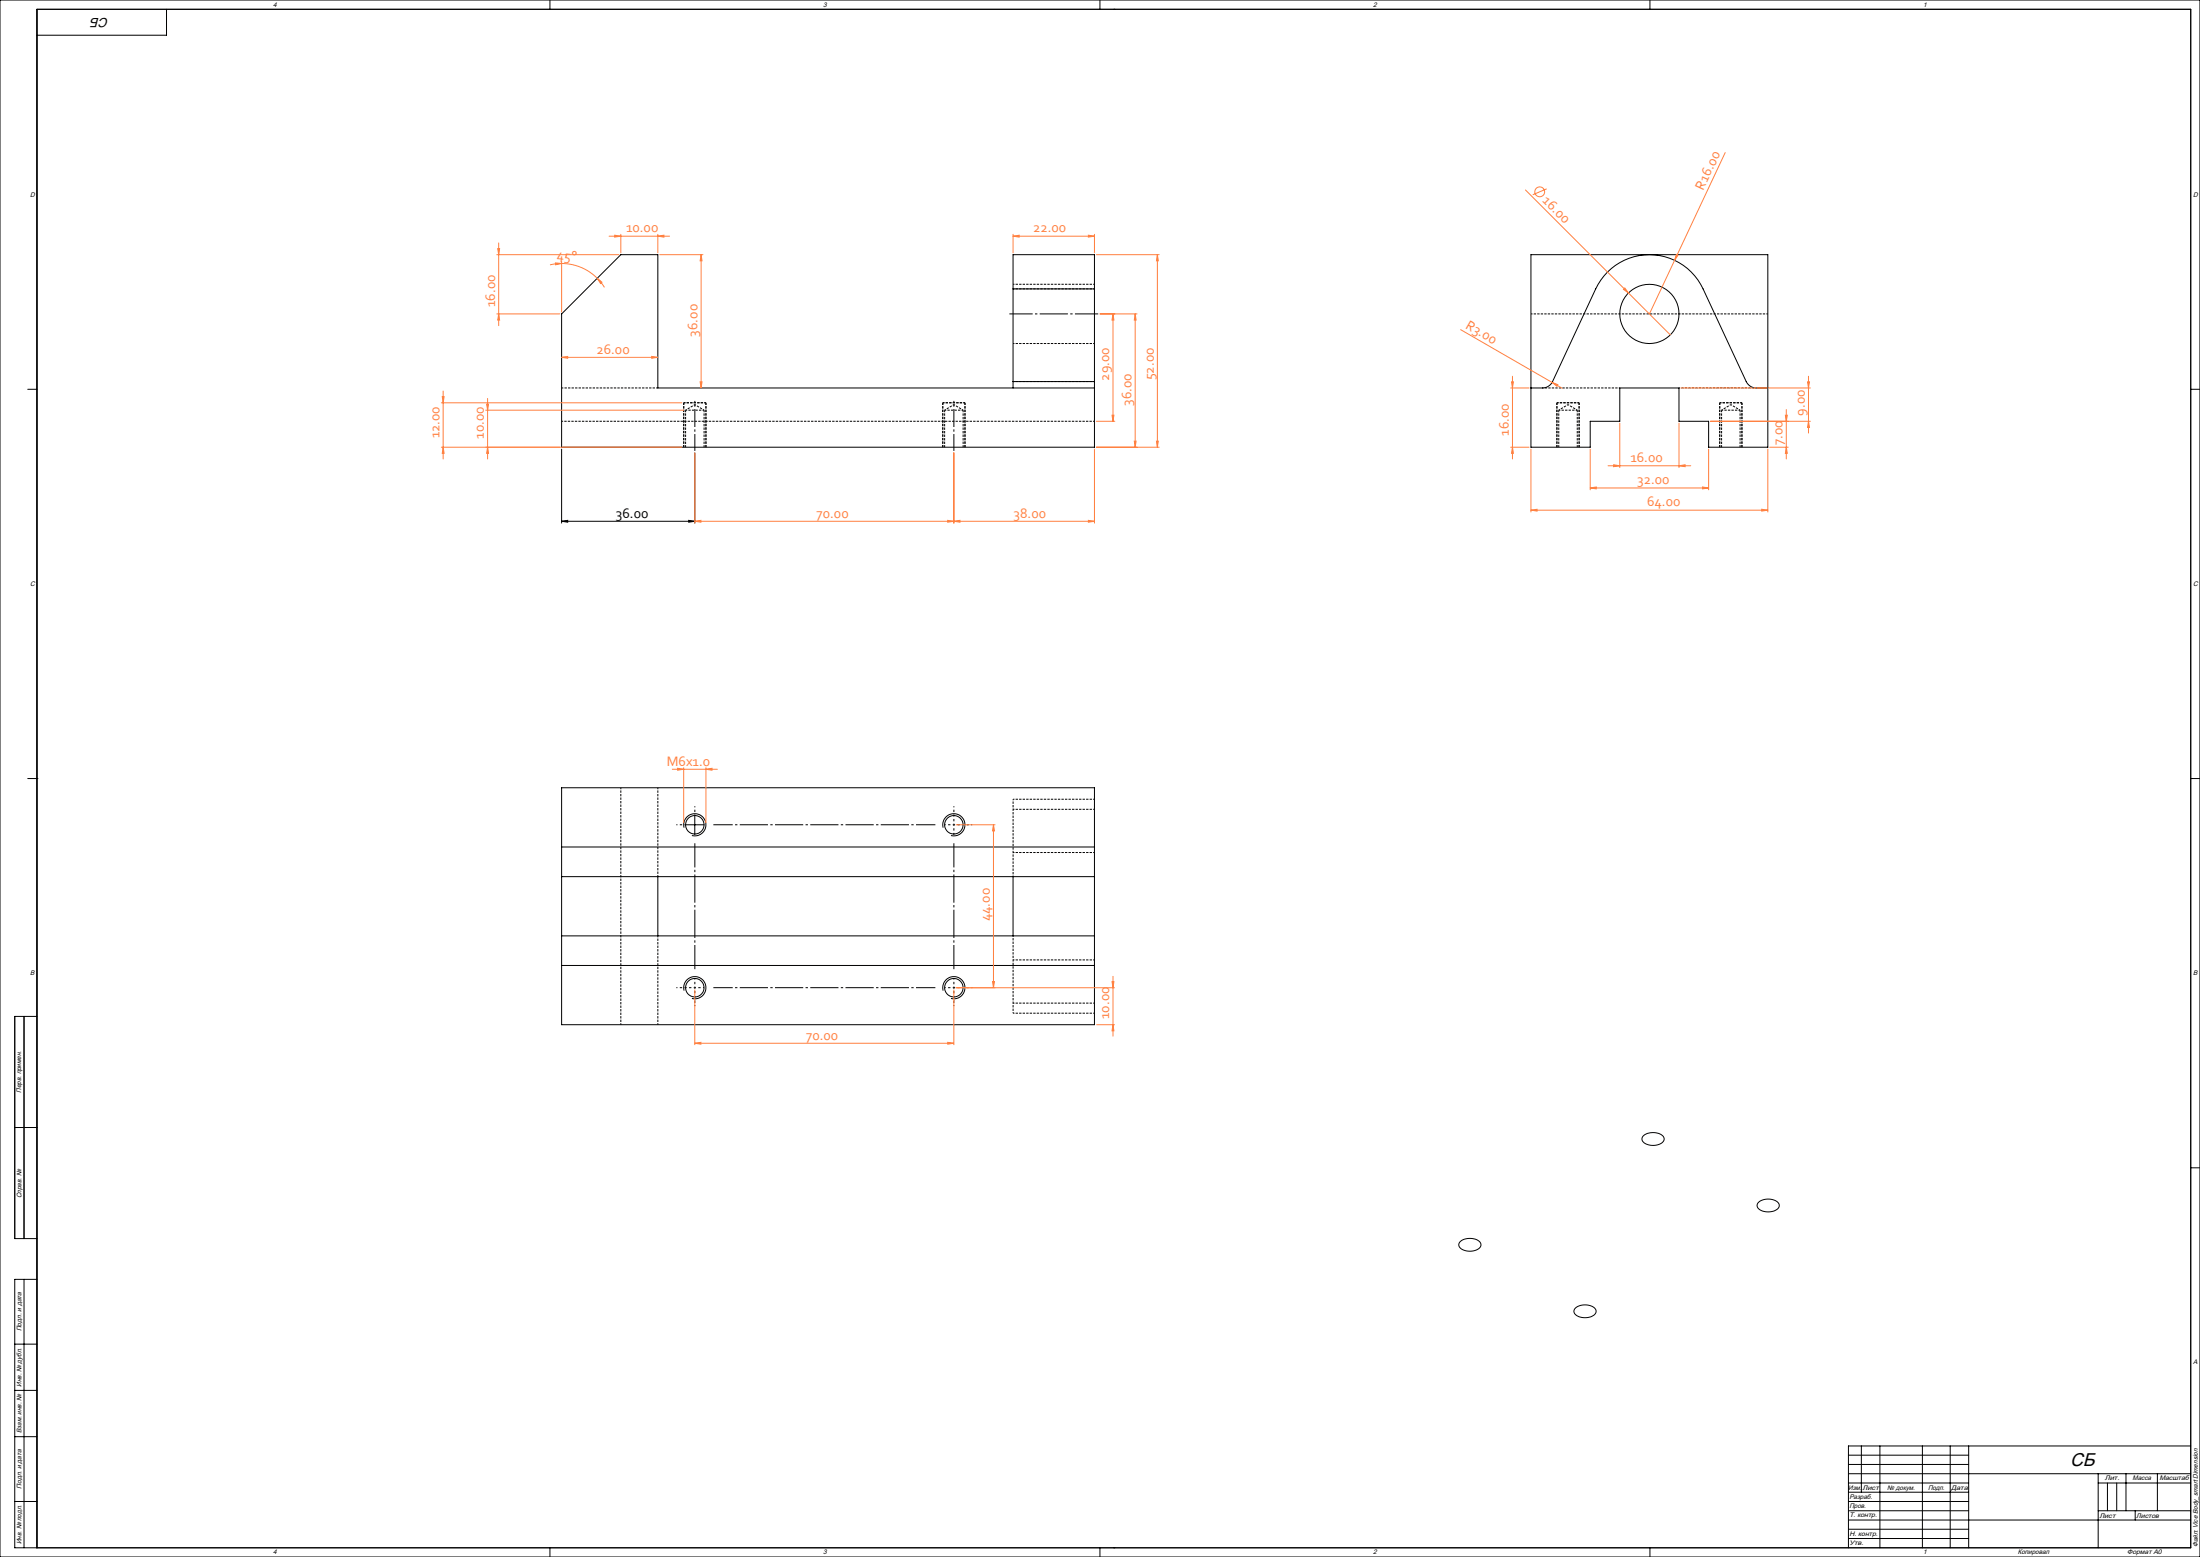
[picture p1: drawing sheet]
<svg xmlns="http://www.w3.org/2000/svg" width="1189mm" height="841mm" viewBox="0 0 1189 841" stroke-linecap="round" stroke-linejoin="round" font-family="sans-serif">
<path d="M356 210h-52M382 218h-12M522 218h-12M853 218h-12M941 218h-12M381 222h-10M521 222h-10M852 222h-10M940 222h-10M356 425v48M356 505v48" fill="none" stroke="#000" stroke-width=".54" stroke-dasharray="1.3 .6" stroke-dashoffset=".4" stroke-linecap="butt"/>
<g fill="none" stroke="#000" stroke-width=".54" stroke-dasharray="1.3 .6" stroke-dashoffset=".5" stroke-linecap="butt">
<path d="M592 156h-44M592 154h-44M827 170h128M548 186h44M592 206h-44M592 228h-288M548 437h44M592 432h-44M592 460h-44M592 518h-44M336 553v-128M548 547h44"/>
<path d="M592 542h-44"/>
</g>
<path d="M371 222v20M511 222v20M842 222v20M930 222v20M381 242v-20M521 242v-20M852 242v-20M940 242v-20" fill="none" stroke="#000" stroke-width=".54" stroke-dasharray="1.3 .6" stroke-dashoffset=".2" stroke-linecap="butt"/>
<path d="M376 219l-5 3M516 219l-5 3M847 219l-5 3M935 219l-5 3M381 222l-5-3M521 222l-5-3M852 222l-5-3M940 222l-5-3" fill="none" stroke="#000" stroke-width=".54" stroke-dasharray="1.3 .6" stroke-dashoffset=".6" stroke-linecap="butt"/>
<g fill="none" stroke="#000" stroke-width=".54">
<path d="M0 0h1189v841h-1189zM90 5v14h-70M297 0v5M594 0v5M602 5h.1M892 0v5M827 138h128v104h-32v-14h-16v-18h-32v18h-16v14h-32zM548 156v-18h44v18M548 156h44M548 156v50M592 156v50M304 170l32-32h20v72h236v32h-288z"/>
<path d="M15 210h5M548 206v4M548 206h44M592 206v4M827 210h7a6 6 0 0 0 5-4l23-50a32 32 0 0 1 29-18 32 32 0 0 1 29 18l24 50a6 6 0 0 0 5 4h6M1184 210h5M304 243v40M375 245v38M304 282l3-1v1zM304 282h71M372 281l3 1h-3zM15 421h5"/>
<path d="M20 421h.1M304 425h288v128h-288zM1184 421h.1M1184 421h5M304 457h288M370 447a6 6 0 0 1 5-7 6 6 0 0 1 6 6 6 6 0 0 1-7 5M371 446h10M375 440v11M510 447a6 6 0 0 1 5-7 6 6 0 0 1 6 6 6 6 0 0 1-7 5M304 474h288M356 474v32M548 474v32"/>
<path d="M304 506h288M304 521h288M370 535a6 6 0 0 1 5-7 6 6 0 0 1 7 6 6 6 0 0 1-8 5M510 535a6 6 0 0 1 5-7 6 6 0 0 1 6 6 6 6 0 0 1-7 5M13 549v120M20 549h-12v120h12M8 609h12M888 614l2-2h3l5 1a2.9 2.9 0 0 1 1 3 2.9 2.9 0 0 1-3 2l-4 1-3-1a2.4 2.4 0 0 1-1-4zM1184 631h5M950 650l2-2h3l5 1a2.9 2.9 0 0 1 1 3 2.9 2.9 0 0 1-3 2h-4l-3-1a2.4 2.4 0 0 1-1-3zM789 671l2-1 3-1 5 1a2.9 2.9 0 0 1 1 4 2.9 2.9 0 0 1-3 2h-4l-3-1a2.4 2.4 0 0 1-1-4zM13 691v145"/>
<path d="M20 691h-12v145h1176v-831h-1164v831M851 707l2-1 3-1 5 1a2.9 2.9 0 0 1 1 4 2.9 2.9 0 0 1-3 1l-4 1-3-1a2.4 2.4 0 0 1-1-4zM8 726h12M8 751h12M8 776h12M999 786h65M999 791h65M999 796h185M1006 781v25M1016 781v55M1039 781v55M1054 781v55"/>
<path d="M1064 781v55M1134 796v40M1149 796v20M1166 796v20M1184 781h-185v55M8 811h12M999 811h65M999 816h65M999 801h65M999 806h65M1134 816h50M1134 801h50"/>
<path d="M1139 801v15M1144 801v15M1154 816v5M297 836v5M594 836v5M602 836h.1M892 836v5M999 826h65M999 831h65M999 821h185"/>
<circle cx="891" cy="170" r="16"/>
<circle cx="376" cy="446" r="5"/>
<circle cx="516" cy="446" r="5"/>
<circle cx="376" cy="533" r="5"/>
<circle cx="516" cy="533" r="5"/>
</g>
<path d="M834 210h41M907 210h42M548 432v41M548 505v42" fill="none" stroke="#000" stroke-width=".54" stroke-dasharray="1.3 .6" stroke-dashoffset=".7" stroke-linecap="butt"/>
<g fill="none" stroke="#ff8040" stroke-width=".54">
<path d="M932 82l-41 88M824 103l79 78M836 102l-8 3M268 138h67M269 134h1v4zM270 131v45M329 128h33M332 127l4 1h-4zM336 127v10M356 128l3-1v1zM356 127v10M357 138h23"/>
<path d="M379 138v3h-1zM379 138v72M548 128l3-1v1zM548 128h44M548 127v10M588 127l4 1h-4zM592 127v10M593 138h33M626 138v3h-1zM626 138v104M906 137l1 1-2 3zM300 142h4l-4 1z"/>
<path d="M304 142a27 27 0 0 1 19 8M304 142l-7 1M304 141v28M323 150l2 2v1zM323 150l4 5M878 156l2 2-3-2zM268 170h35M270 170v3h-1zM595 170h20M602 170v3h-1zM602 170v58M614 170v3h-1z"/>
<path d="M614 170v72M789 178l55 32M304 193h3v1zM304 193h52M352 193h4l-4 1zM239 218h130M239 214h1v4zM240 211v37M263 218h1v4zM264 215v33M378 206h1v4zM816 210h10"/>
<path d="M817 206h1l-1 4zM817 203v45M839 207l3 1-1 1zM908 210h70M977 206h1l-1 4zM977 203v31M263 222h106M593 228h10M601 224h1v4zM613 238h1v4zM625 238h1v4zM875 229v24"/>
<path d="M907 229v24M924 228h54M965 224h1l-1 4zM965 221v27M977 228l1 3h-1zM239 242h130M240 242v3h-1zM264 242v3h-1zM375 245v38M516 245v38M592 243v40M593 242h33"/>
<path d="M816 242h10M817 242l1 3h-1zM827 243v34M859 243v22M869 252h45M872 251l3 1h-3zM907 252l4-1v1zM923 243v22M955 243v34M956 242h10M965 242l1 3h-1zM827 276l4-1v1z"/>
<path d="M827 276h128M859 264l4-1v1zM859 264h64M920 263l3 1h-3zM952 275l3 1h-3zM375 282l4-1v1zM375 282h217M512 281l4 1h-4zM516 282l3-1v1zM588 281l4 1h-4zM363 416h25M366 415l3 1h-3z"/>
<path d="M369 414v31M382 416l3-1v1zM382 414v31M517 446h21M537 446v3h-1zM537 446v88M375 535v29M516 535v29M517 534h86M536 530h1v4zM601 530h1v4zM602 527v33"/>
<path d="M593 553h10M602 553v4h-1zM375 564l4-1v1zM375 564h141M512 563l4 1h-4z"/>
<circle cx="832" cy="104" r="2.7"/>
</g>
<path d="M594 170h-48" fill="none" stroke="#000" stroke-width=".54" stroke-dasharray="15.2 1.3 1.3 1.3" stroke-dashoffset="2.7" stroke-linecap="butt"/>
<g fill="none" stroke="#000" stroke-width=".54" stroke-dasharray="15.2 1.3 1.3 1.3" stroke-dashoffset="14.6" stroke-linecap="butt">
<path d="M376 222v-5M516 222v-5M371 445h-5M376 440v-5M516 445v-5M516 445h-5M516 445v5M516 445h5M516 440v-5M521 445h5M371 533h-5M376 533v-5"/>
<path d="M376 533h-5M376 533v5M376 533h5M376 538v5M516 533v-5M516 533h-5M516 533v5M516 533h5M516 538v5M521 533h5"/>
</g>
<path d="M376 222v22M516 222v22" fill="none" stroke="#000" stroke-width=".54" stroke-dasharray="15.2 1.3 1.3 1.3" stroke-dashoffset="6.1" stroke-linecap="butt"/>
<path d="M386 445h120M386 533h120" fill="none" stroke="#000" stroke-width=".54" stroke-dasharray="15.2 1.3 1.3 1.3" stroke-dashoffset="4.8" stroke-linecap="butt"/>
<path d="M376 523v-68M516 523v-68" fill="none" stroke="#000" stroke-width=".54" stroke-dasharray="15.2 1.3 1.3 1.3" stroke-dashoffset="2.2" stroke-linecap="butt"/>
<path d="M370 242v-24M382 242v-24M510 242v-24M522 242v-24M841 242v-24M853 242v-24M929 242v-24M941 242v-24" fill="none" stroke="#000" stroke-width=".54" stroke-dasharray="1.3 .6" stroke-dashoffset=".1" stroke-linecap="butt"/>
<path d="M304 282l3-1v1zM372 281l3 1h-3z" fill="#000"/>
<g fill="#ff8040">
<path d="M878 156l2 2-3-2z"/>
<path d="M839 207l3 1-1 1z"/>
<path d="M906 137l1 1-2 3z"/>
<path d="M323 150l2 2v1zM300 142h4l-4 1z"/>
<path d="M356 128l3-1v1zM332 127l4 1h-4zM352 193h4l-4 1zM304 193h3v1zM588 127l4 1h-4zM548 128l3-1v1z"/>
<path d="M375 282l4-1v1zM512 281l4 1h-4zM516 282l3-1v1zM588 281l4 1h-4z"/>
<path d="M240 242v3h-1zM239 214h1v4z"/>
<path d="M379 138v3h-1zM378 206h1v4zM602 170v3h-1zM601 224h1v4zM614 170v3h-1zM613 238h1v4zM626 138v3h-1zM625 238h1v4zM269 134h1v4zM270 170v3h-1zM263 218h1v4zM264 242v3h-1z"/>
<path d="M952 275l3 1h-3zM827 276l4-1v1z"/>
<path d="M859 264l4-1v1zM920 263l3 1h-3zM872 251l3 1h-3zM907 252l4-1v1z"/>
<path d="M965 224h1l-1 4zM965 242l1 3h-1zM977 206h1l-1 4zM977 228l1 3h-1zM817 206h1l-1 4zM817 242l1 3h-1z"/>
<path d="M366 415l3 1h-3zM382 416l3-1v1zM375 564l4-1v1zM512 563l4 1h-4z"/>
<path d="M536 530h1v4zM537 446v3h-1z"/>
<path d="M601 530h1v4zM602 553v4h-1z"/>
</g>
<text font-size="10" x="1119" y="792">СБ</text>
<g font-size="7.8" fill="#ff8040">
<text x="921" y="103" transform="rotate(-65 921 103)">R16.00</text>
<text x="833" y="109" transform="rotate(45 833 109)">16.00</text>
<text x="338" y="126">10.00</text>
<text x="558" y="126">22.00</text>
<text x="301" y="140" transform="rotate(5 301 140)">45°</text>
<text x="268" y="166" transform="rotate(-90 268 166)">16.00</text>
<text x="792" y="177" transform="rotate(30 792 177)">R3.00</text>
<text x="377" y="182" transform="rotate(-90 377 182)">36.00</text>
<text x="322" y="191">26.00</text>
<text x="600" y="206" transform="rotate(-90 600 206)">29.00</text>
<text x="624" y="206" transform="rotate(-90 624 206)">52.00</text>
<text x="612" y="219" transform="rotate(-90 612 219)">36.00</text>
<text x="975" y="224" transform="rotate(-90 975 224)">9.00</text>
<text x="238" y="237" transform="rotate(-90 238 237)">12.00</text>
<text x="262" y="237" transform="rotate(-90 262 237)">10.00</text>
<text x="815" y="235" transform="rotate(-90 815 235)">16.00</text>
<text x="963" y="241" transform="rotate(-90 963 241)">7.00</text>
<text x="881" y="250">16.00</text>
<text x="885" y="262">32.00</text>
<text x="890" y="274">64.00</text>
<text x="441" y="280">70.00</text>
<text x="548" y="280">38.00</text>
<text x="360" y="413">M6x1.0</text>
<text x="535" y="498" transform="rotate(-90 535 498)">44.00</text>
<text x="600" y="550" transform="rotate(-90 600 550)">10.00</text>
<text x="436" y="561">70.00</text>
</g>
<text font-size="7.8" x="333" y="280">36.00</text>
<text font-size="7.1" x="59" y="10" transform="rotate(-180 59 10)">СБ</text>
<g font-size="3.6">
<text x="148" y="4">4</text>
<text x="445" y="4">3</text>
<text x="742" y="4">2</text>
<text x="1039" y="4">1</text>
<text x="16" y="106">D</text>
<text x="1185" y="106">D</text>
<text x="16" y="316">C</text>
<text x="1185" y="316">C</text>
<text x="16" y="527">B</text>
<text x="1185" y="527">B</text>
<text x="12" y="590" transform="rotate(-90 12 590)">Перв. примен.</text>
<text x="12" y="647" transform="rotate(-90 12 647)">Справ. №</text>
<text x="12" y="719" transform="rotate(-90 12 719)">Подп. и дата</text>
<text x="1185" y="737">A</text>
<text x="12" y="749" transform="rotate(-90 12 749)">Инв. № дубл.</text>
<text x="12" y="774" transform="rotate(-90 12 774)">Взам. инв. №</text>
<text x="1138" y="800">Лит.</text>
<text x="1152" y="800">Масса</text>
<text x="1167" y="800">Масштаб</text>
<text x="12" y="804" transform="rotate(-90 12 804)">Подп. и дата</text>
<text x="999" y="805">Изм.</text>
<text x="1000" y="810">Разраб.</text>
<text x="1007" y="805">Лист</text>
<text x="1020" y="805">№ докум.</text>
<text x="1042" y="805">Подп.</text>
<text x="1054" y="805">Дата</text>
<text x="1000" y="815">Пров.</text>
<text x="1000" y="820">Т. контр.</text>
<text x="1135" y="820">Лист</text>
<text x="1154" y="820">Листов</text>
<text x="1000" y="830">Н. контр.</text>
<text x="12" y="834" transform="rotate(-90 12 834)">Инв. № подл.</text>
<text x="148" y="840">4</text>
<text x="445" y="840">3</text>
<text x="742" y="840">2</text>
<text x="999" y="835">Утв.</text>
<text x="1039" y="840">1</text>
<text x="1090" y="840">Копировал</text>
<text x="1150" y="840">Формат А0</text>
<text x="1188" y="836" transform="rotate(-90 1188 836)">Файл: Vice Body_smart Dimension</text>
</g>
</svg>
